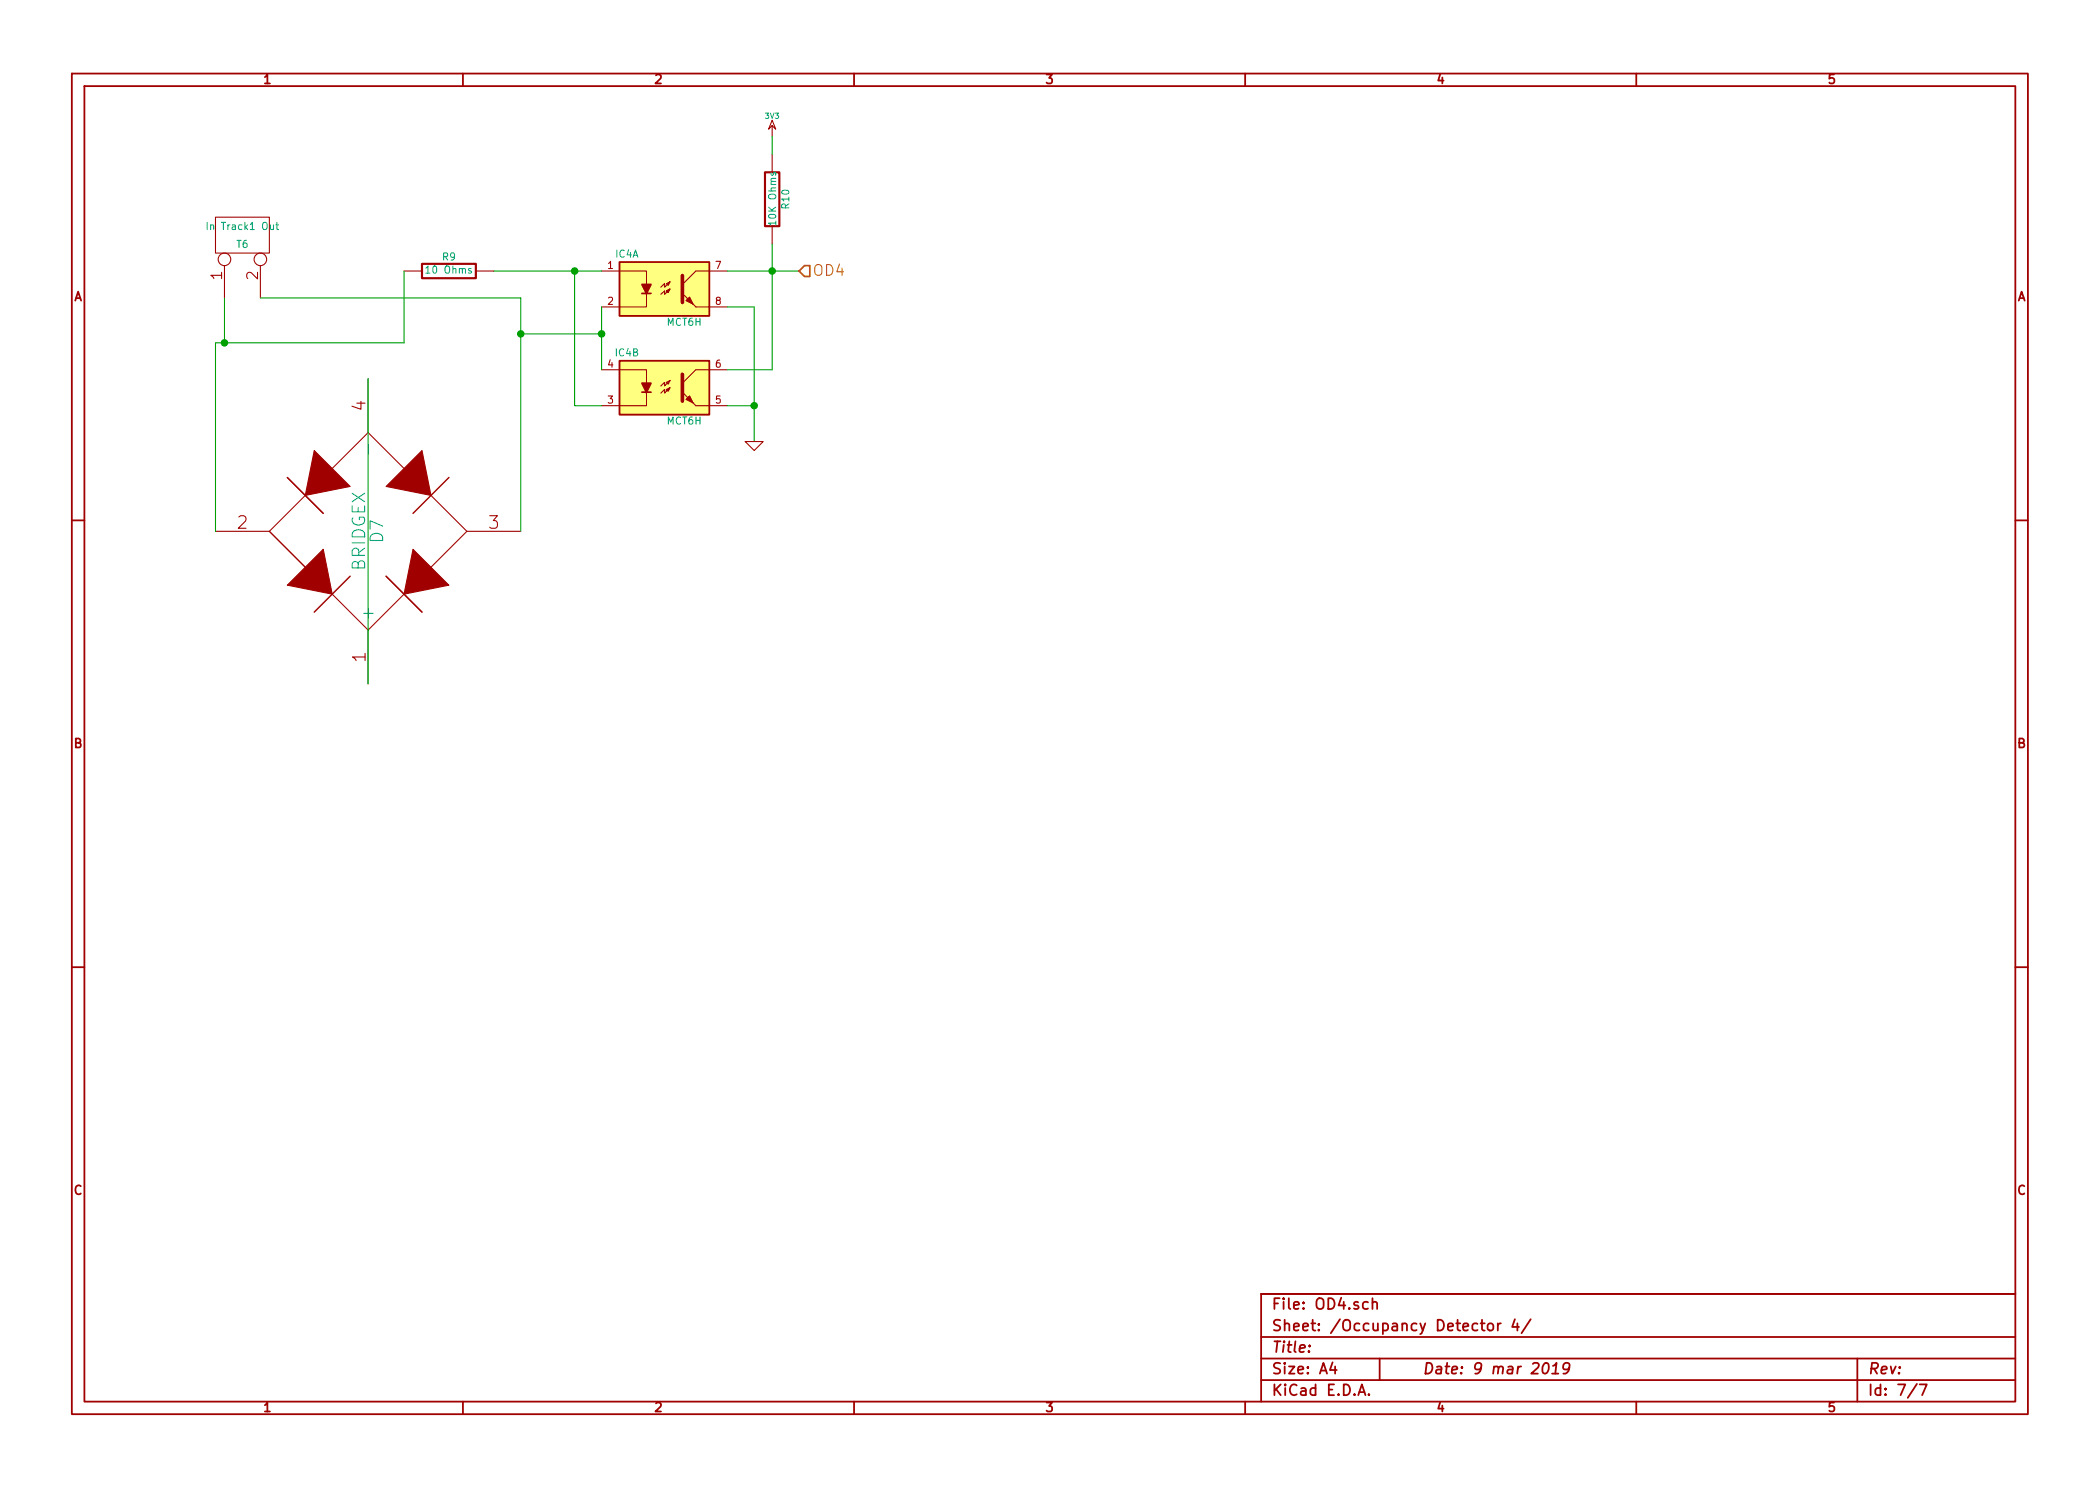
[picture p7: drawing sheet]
EESchema Schematic File Version 2
LIBS:power
LIBS:device
LIBS:transistors
LIBS:conn
LIBS:linear
LIBS:regul
LIBS:74xx
LIBS:cmos4000
LIBS:adc-dac
LIBS:memory
LIBS:xilinx
LIBS:special
LIBS:microcontrollers
LIBS:dsp
LIBS:microchip
LIBS:analog_switches
LIBS:motorola
LIBS:texas
LIBS:intel
LIBS:audio
LIBS:interface
LIBS:digital-audio
LIBS:philips
LIBS:display
LIBS:cypress
LIBS:siliconi
LIBS:opto
LIBS:atmel
LIBS:contrib
LIBS:valves
LIBS:esp32_devboards
LIBS:smalljumper
LIBS:sn65hvd233-ht
LIBS:lm2574n-5
LIBS:mct6h
LIBS:bridge
LIBS:ESP32QuadOCDect-cache
EELAYER 27 0
EELAYER END
$Descr A4 11693 8268
encoding utf-8
Sheet 3 7
Title ""
Date "9 mar 2019"
Rev ""
Comp ""
Comment1 ""
Comment2 ""
Comment3 ""
Comment4 ""
$EndDescr
$Comp
L CONN_2 T?
U 1 1
P 1350 1300
AR Path="/5C70A8FB/5C70A943" Ref="T?"  Part="1" 
AR Path="/5C70AEE5/5C70A943" Ref="T?"  Part="1" 
AR Path="/5C7DB984/5C70A943" Ref="T?"  Part="1" 
AR Path="/5C831BA2/5C70A943" Ref="T6"  Part="1" 
F 0 "T6" V 1300 1300 40  0000 C CNN
F 1 "In Track1 Out" V 1400 1300 40  0000 C CNN
F 2 "~" H 1350 1300 60  0000 C CNN
F 3 "~" H 1350 1300 60  0000 C CNN
	1    1350 1300
	0    -1   -1   0   
$EndComp
$Comp
L R R?
U 1 1
P 2500 1500
AR Path="/5C70A8FB/5C7DB98A" Ref="R?"  Part="1" 
AR Path="/5C70AEE5/5C7DB98A" Ref="R?"  Part="1" 
AR Path="/5C7DB984/5C7DB98A" Ref="R?"  Part="1" 
AR Path="/5C831BA2/5C7DB98A" Ref="R9"  Part="1" 
F 0 "R9" V 2580 1500 40  0000 C CNN
F 1 "10 Ohms" V 2507 1501 40  0000 C CNN
F 2 "~" V 2430 1500 30  0000 C CNN
F 3 "~" H 2500 1500 30  0000 C CNN
	1    2500 1500
	0    -1   -1   0   
$EndComp
$Comp
L MCT6H IC?
U 1 1
P 3700 1600
AR Path="/5C70A8FB/5C7DB98D" Ref="IC?"  Part="1" 
AR Path="/5C70AEE5/5C7DB98D" Ref="IC?"  Part="1" 
AR Path="/5C7DB984/5C7DB98D" Ref="IC?"  Part="1" 
AR Path="/5C831BA2/5C7DB98D" Ref="IC4"  Part="1" 
F 0 "IC4" H 3490 1790 40  0000 C CNN
F 1 "MCT6H" H 3810 1410 40  0000 C CNN
F 2 "DIP-8__300" H 3540 1420 30  0001 C CIN
F 3 "~" H 3700 1600 60  0000 C CNN
	1    3700 1600
	1    0    0    -1  
$EndComp
$Comp
L MCT6H IC?
U 2 1
P 3700 2150
AR Path="/5C70A8FB/5C831708" Ref="IC?"  Part="2" 
AR Path="/5C70AEE5/5C831708" Ref="IC?"  Part="2" 
AR Path="/5C7DB984/5C831708" Ref="IC?"  Part="2" 
AR Path="/5C831BA2/5C831708" Ref="IC4"  Part="2" 
F 0 "IC4" H 3490 2340 40  0000 C CNN
F 1 "MCT6H" H 3810 1960 40  0000 C CNN
F 2 "DIP-8__300" H 3540 1970 30  0001 C CIN
F 3 "~" H 3700 2150 60  0000 C CNN
	2    3700 2150
	1    0    0    -1  
$EndComp
$Comp
L R R?
U 1 1
P 4300 1100
AR Path="/5C70A8FB/5C83170A" Ref="R?"  Part="1" 
AR Path="/5C70AEE5/5C83170A" Ref="R?"  Part="1" 
AR Path="/5C7DB984/5C83170A" Ref="R?"  Part="1" 
AR Path="/5C831BA2/5C83170A" Ref="R10"  Part="1" 
F 0 "R10" V 4380 1100 40  0000 C CNN
F 1 "10K Ohms" V 4307 1101 40  0000 C CNN
F 2 "~" V 4230 1100 30  0000 C CNN
F 3 "~" H 4300 1100 30  0000 C CNN
	1    4300 1100
	1    0    0    -1  
$EndComp
Wire Wire Line
	2250 1900 2250 1500
Wire Wire Line
	1200 1900 2250 1900
Wire Wire Line
	1250 1900 1250 1650
$Comp
L BRIDGEX D?
U 1 1
P 2050 2950
AR Path="/5C70A8FB/5C8316FE" Ref="D?"  Part="1" 
AR Path="/5C70AEE5/5C8316FE" Ref="D?"  Part="1" 
AR Path="/5C7DB984/5C8316FE" Ref="D?"  Part="1" 
AR Path="/5C831BA2/5C8316FE" Ref="D7"  Part="1" 
F 0 "D7" H 2050 3000 70  0000 C CNN
F 1 "BRIDGEX" H 2050 2900 70  0000 C CNN
F 2 "~" H 2050 2950 60  0000 C CNN
F 3 "~" H 2050 2950 60  0000 C CNN
	1    2050 2950
	0    1    1    0   
$EndComp
Wire Wire Line
	2050 2100 2050 3800
Wire Wire Line
	1200 1900 1200 2950
Connection ~ 1250 1900
Wire Wire Line
	1450 1650 2900 1650
Wire Wire Line
	2900 1650 2900 2950
Wire Wire Line
	3350 1700 3350 2050
Wire Wire Line
	2750 1500 3350 1500
Wire Wire Line
	3200 1500 3200 2250
Wire Wire Line
	3200 2250 3350 2250
Wire Wire Line
	4300 2050 4050 2050
Wire Wire Line
	4300 1350 4300 2050
Wire Wire Line
	4050 1500 4450 1500
Wire Wire Line
	4050 1700 4200 1700
Wire Wire Line
	4200 1700 4200 2450
Wire Wire Line
	4200 2250 4050 2250
Connection ~ 3200 1500
Wire Wire Line
	3350 1850 2900 1850
Connection ~ 2900 1850
Connection ~ 3350 1850
Connection ~ 4300 1500
$Comp
L 3V3 #PWR03
U 1 1
P 4300 750
AR Path="/5C70A8FB/5C7DB998" Ref="#PWR03"  Part="1" 
AR Path="/5C70AEE5/5C7DB998" Ref="#PWR?"  Part="1" 
AR Path="/5C7DB984/5C7DB998" Ref="#PWR014"  Part="1" 
AR Path="/5C831BA2/5C7DB998" Ref="#PWR021"  Part="1" 
F 0 "#PWR021" H 4300 710 30  0001 C CNN
F 1 "3V3" H 4300 860 30  0000 C CNN
F 2 "" H 4300 750 60  0000 C CNN
F 3 "" H 4300 750 60  0000 C CNN
	1    4300 750 
	1    0    0    -1  
$EndComp
Wire Wire Line
	4300 750  4300 850 
$Comp
L GND #PWR04
U 1 1
P 4200 2450
AR Path="/5C70A8FB/5C83170F" Ref="#PWR04"  Part="1" 
AR Path="/5C70AEE5/5C83170F" Ref="#PWR?"  Part="1" 
AR Path="/5C7DB984/5C83170F" Ref="#PWR015"  Part="1" 
AR Path="/5C831BA2/5C83170F" Ref="#PWR022"  Part="1" 
F 0 "#PWR022" H 4200 2450 30  0001 C CNN
F 1 "GND" H 4200 2380 30  0001 C CNN
F 2 "" H 4200 2450 60  0000 C CNN
F 3 "" H 4200 2450 60  0000 C CNN
	1    4200 2450
	1    0    0    -1  
$EndComp
Connection ~ 4200 2250
Text HLabel 4450 1500 2    60   Input ~ 0
OD4
$EndSCHEMATC
